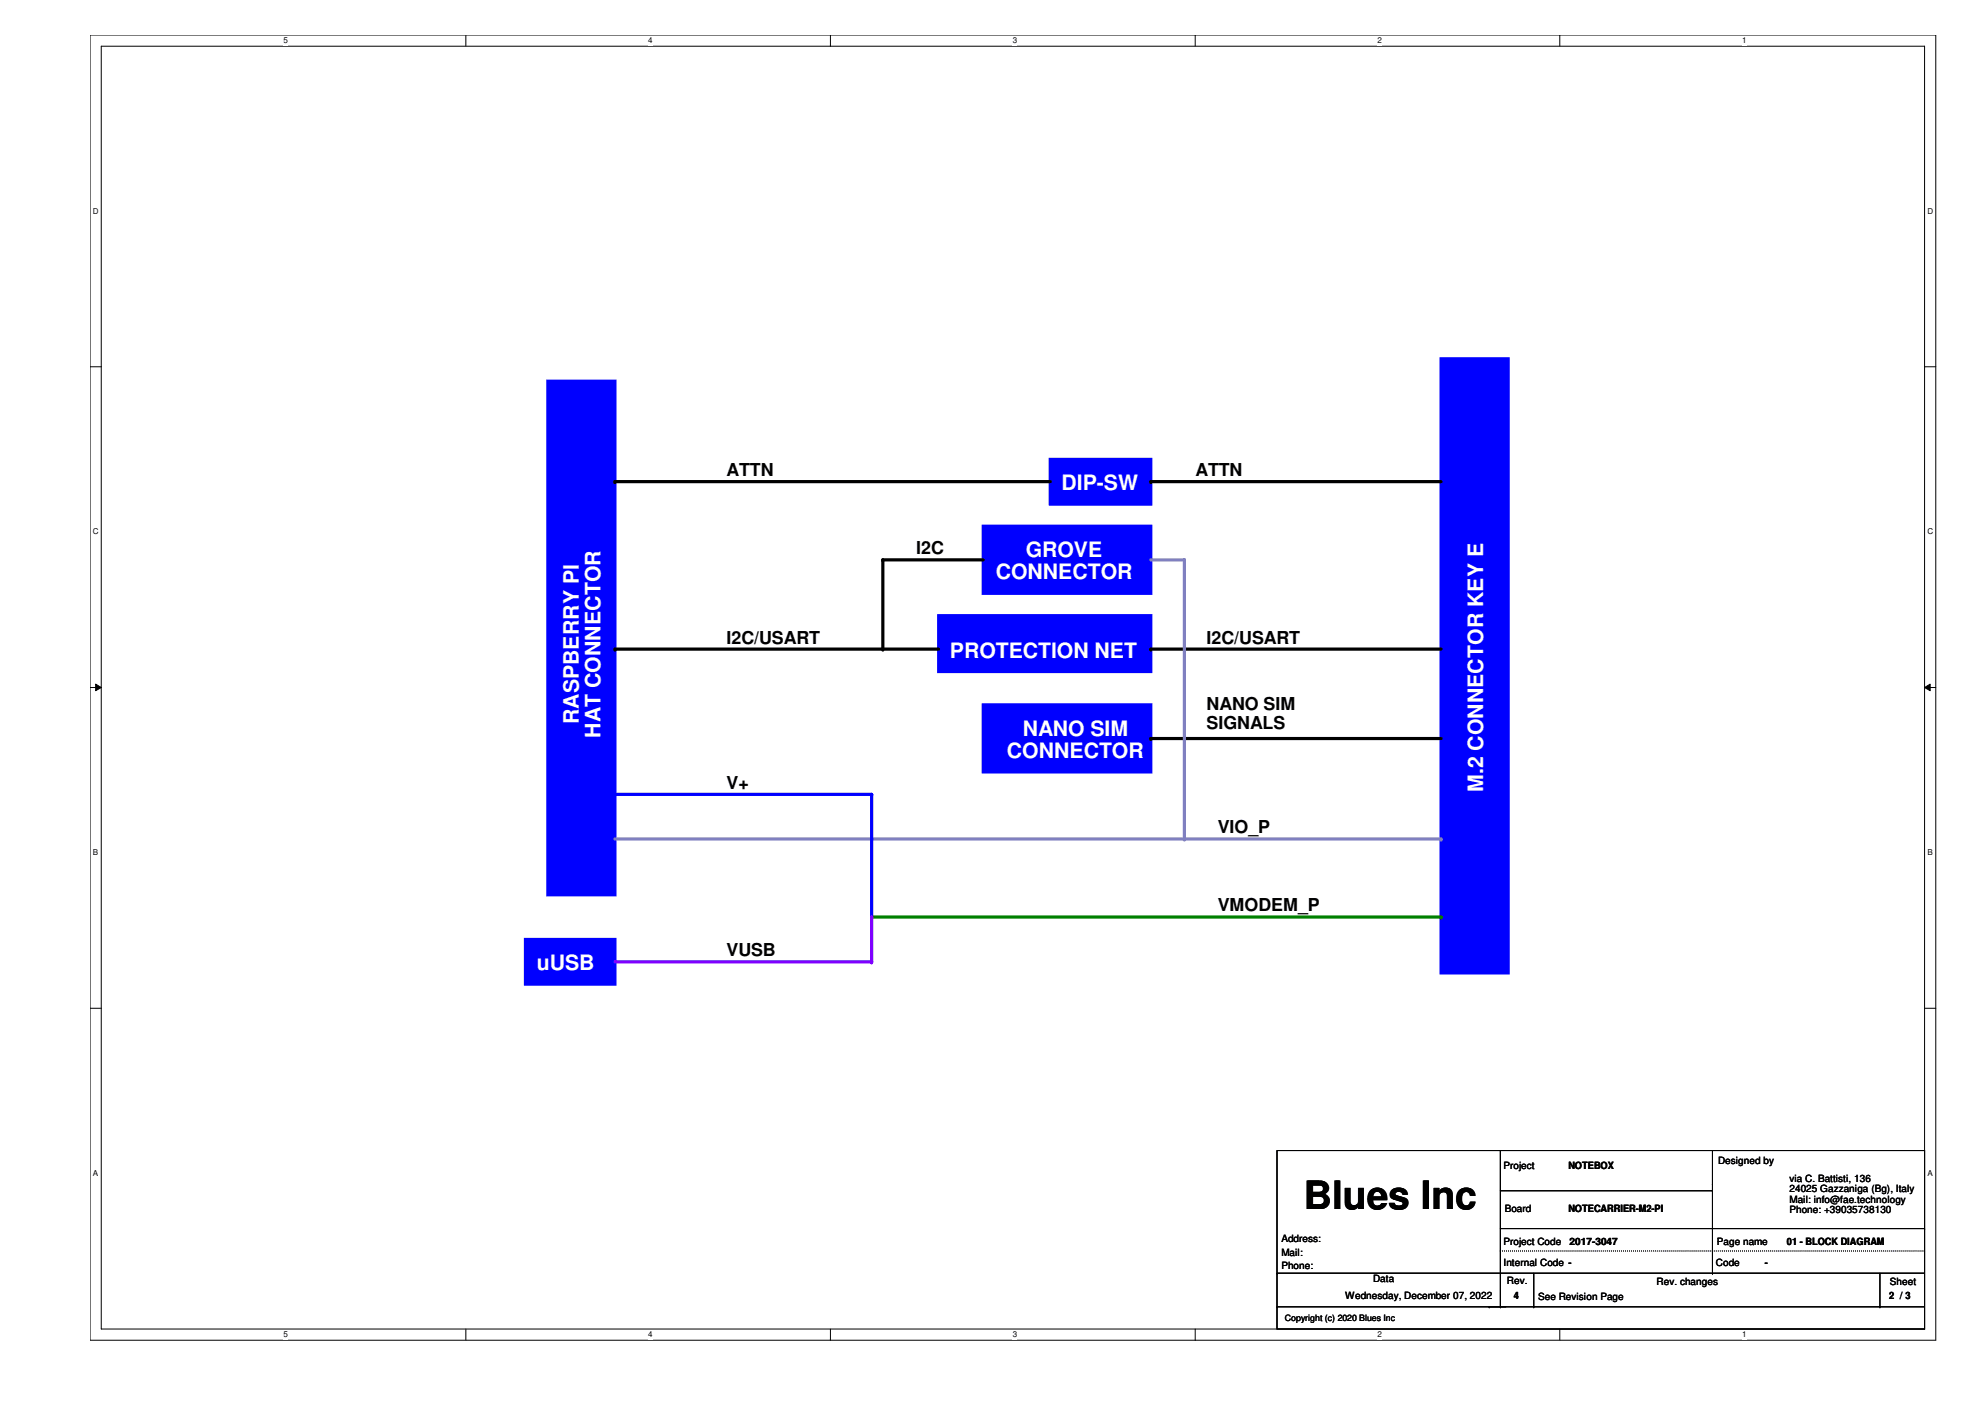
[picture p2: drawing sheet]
<svg xmlns="http://www.w3.org/2000/svg" width="420mm" height="297mm" viewBox="0 0 420 297" stroke-linecap="round" stroke-linejoin="round" font-family="sans-serif">
<path d="M19.1 7.4h390.4v276.1h-390.4zM21.4 9.8h385.8v271.4h-385.8z" fill="none" stroke="#000" stroke-width=".21"/>
<g fill="#fff">
<path d="M60 7.7h.9v1.9h-.9z"/>
<path d="M60 281.4h.9v1.9h-.9z"/>
</g>
<path d="M98.6 7.4v2.4M98.6 281.2v2.3" fill="none" stroke="#000" stroke-width=".21"/>
<g fill="#fff">
<path d="M137.1 7.7h.9v1.9h-.9z"/>
<path d="M137.1 281.4h.9v1.9h-.9z"/>
</g>
<path d="M175.7 7.4v2.4M175.7 281.2v2.3" fill="none" stroke="#000" stroke-width=".21"/>
<g fill="#fff">
<path d="M214.2 7.7h1v1.9h-1z"/>
<path d="M214.2 281.4h1v1.9h-1z"/>
</g>
<path d="M252.9 7.4v2.4M252.9 281.2v2.3" fill="none" stroke="#000" stroke-width=".21"/>
<g fill="#fff">
<path d="M291.4 7.7h1v1.9h-1z"/>
<path d="M291.4 281.4h1v1.9h-1z"/>
</g>
<path d="M330 7.4v2.4M330 281.2v2.3" fill="none" stroke="#000" stroke-width=".21"/>
<g fill="#fff">
<path d="M368.6 7.7h.9v1.9h-.9z"/>
<path d="M368.6 281.4h.9v1.9h-.9z"/>
<path d="M19.6 43.7h1.3v1.9h-1.3z"/>
<path d="M407.8 43.7h1.2v1.9h-1.2z"/>
<path d="M19.6 111.5h1.3v1.9h-1.3z"/>
<path d="M407.8 111.5h1.2v1.9h-1.2z"/>
</g>
<path d="M19.1 77.6h2.3M407.2 77.6h2.3" fill="none" stroke="#000" stroke-width=".21"/>
<g fill="#fff">
<path d="M19.6 179.4h1.2v1.9h-1.2z"/>
<path d="M407.8 179.4h1.1v1.9h-1.1z"/>
</g>
<path d="M19.1 145.5h2.3M20.2 144.7l1.2 .8-1.2 .6zM407.2 145.5l1.1-.8v1.4zM407.2 145.5h2.3" fill="none" stroke="#000" stroke-width=".21"/>
<path d="M20.2 144.7l1.2 .8-1.2 .6zM407.2 145.5l1.1-.8v1.4z" fill="#000"/>
<g fill="#fff">
<path d="M19.6 247.2h1.2v1.9h-1.2z"/>
<path d="M407.8 247.2h1.1v1.9h-1.1z"/>
</g>
<path d="M19.1 213.3h2.3M407.2 213.3h2.3" fill="none" stroke="#000" stroke-width=".21"/>
<path d="M304.9 75.9h14.2v129.9h-14.2z" fill-rule="evenodd" fill="#00f"/>
<path d="M304.9 75.9h14.2v129.9h-14.2z" fill="none" stroke="#00f" stroke-width=".68"/>
<path d="M198.6 130.3h44.9v11.8h-44.9z" fill-rule="evenodd" fill="#00f"/>
<path d="M198.6 130.3h44.9v11.8h-44.9z" fill="none" stroke="#00f" stroke-width=".68"/>
<path d="M111.2 198.8h18.9v9.4h-18.9z" fill-rule="evenodd" fill="#00f"/>
<path d="M130.1 168.1h54.3M111.2 198.8h18.9v9.4h-18.9z" fill="none" stroke="#00f" stroke-width=".68"/>
<circle cx="130.1" cy="168.1" r=".34" fill="#00f"/>
<path d="M130.1 203.5h54.3" fill="none" stroke="#8000ff" stroke-width=".68"/>
<circle cx="184.4" cy="203.5" r=".34" fill="#8000ff"/>
<path d="M184.4 194h120.5" fill="none" stroke="#008000" stroke-width=".68"/>
<circle cx="304.9" cy="194" r=".34" fill="#008000"/>
<path d="M208 149.1h35.5v14.2h-35.5z" fill-rule="evenodd" fill="#00f"/>
<path d="M208 149.1h35.5v14.2h-35.5z" fill="none" stroke="#00f" stroke-width=".68"/>
<path d="M243.5 156.3h61.4" fill="none" stroke="#000" stroke-width=".68"/>
<circle cx="243.5" cy="156.3" r=".34" fill="#000"/>
<path d="M115.9 80.6h14.2v108.7h-14.2z" fill-rule="evenodd" fill="#00f"/>
<path d="M115.9 80.6h14.2v108.7h-14.2z" fill="none" stroke="#00f" stroke-width=".68"/>
<path d="M130.1 177.5h174.8" fill="none" stroke="#8080c0" stroke-width=".68"/>
<circle cx="304.9" cy="177.5" r=".34" fill="#8080c0"/>
<path d="M184.4 168.1v25.9" fill="none" stroke="#00f" stroke-width=".68"/>
<circle cx="184.4" cy="168.1" r=".34" fill="#00f"/>
<path d="M130.1 137.3h68.5M243.5 137.3h61.4" fill="none" stroke="#000" stroke-width=".68"/>
<g fill="#000">
<circle cx="130.1" cy="137.3" r=".34"/>
<circle cx="243.5" cy="137.3" r=".34"/>
</g>
<path d="M184.4 194v9.5" fill="none" stroke="#8000ff" stroke-width=".68"/>
<circle cx="184.4" cy="194" r=".34" fill="#8000ff"/>
<path d="M208 111.3h35.5v14.2h-35.5z" fill-rule="evenodd" fill="#00f"/>
<path d="M208 111.3h35.5v14.2h-35.5z" fill="none" stroke="#00f" stroke-width=".68"/>
<path d="M222.2 97.2h21.3v9.4h-21.3z" fill-rule="evenodd" fill="#00f"/>
<path d="M222.2 97.2h21.3v9.4h-21.3z" fill="none" stroke="#00f" stroke-width=".68"/>
<path d="M130.1 101.9h92.1M208 118.4h-21.2v18.9M243.5 101.9h61.4" fill="none" stroke="#000" stroke-width=".68"/>
<g fill="#000">
<circle cx="130.1" cy="101.9" r=".34"/>
<circle cx="186.8" cy="118.4" r=".34"/>
<circle cx="243.5" cy="101.9" r=".34"/>
<circle cx="186.8" cy="137.3" r=".34"/>
</g>
<path d="M250.6 118.4v59.1" fill="none" stroke="#8080c0" stroke-width=".68"/>
<circle cx="250.6" cy="177.5" r=".34" fill="#8080c0"/>
<path d="M243.5 118.4h7.1" fill="none" stroke="#8080c0" stroke-width=".68"/>
<circle cx="250.6" cy="118.4" r=".34" fill="#8080c0"/>
<g fill="none" stroke="#000" stroke-width=".21">
<path d="M270.2 243.4h137v37.8h-137zM317.4 243.4v33.1M317.4 259.9h89.8M317.4 251.9h44.9M362.3 250.5h.1M362.3 251.9h.1M362.3 243.4v26M407.2 259.9h.1M270.2 276.5h.1M270.2 269.4h.1M270.2 276.5h137M270.2 269.4h137"/>
<path d="M315 276.5h.1M317.4 276.5h.1M324.5 276.5h.1M324.5 269.4v7.1M362.3 269.4h.1M397.7 276.5h.1M397.7 269.4v7.1"/>
</g>
<path d="M317.4 264.7h89.8M407.2 264.7h.1" fill="none" stroke="#000" stroke-width=".21" stroke-dasharray="0 .4"/>
<text font-size="8.3" x="275.8" y="255.7">Blues Inc</text>
<g font-size="4.5" fill="#fff">
<text x="224.6" y="103.7">DIP-SW</text>
<text x="217" y="117.9">GROVE</text>
<text x="210.7" y="122.5">CONNECTOR</text>
<text x="201" y="139.1">PROTECTION NET</text>
<text x="122.4" y="153.2" transform="rotate(-90 122.4 153.2)">RASPBERRY PI</text>
<text x="216.4" y="155.7">NANO SIM</text>
<text x="127" y="156.1" transform="rotate(-90 127 156.1)">HAT CONNECTOR</text>
<text x="213" y="160.3">CONNECTOR</text>
<text x="313.8" y="167.6" transform="rotate(-90 313.8 167.6)">M.2 CONNECTOR KEY E</text>
<text x="113.5" y="205.3">uUSB</text>
</g>
<g font-size="3.8">
<text x="153.7" y="100.7">ATTN</text>
<text x="252.9" y="100.7">ATTN</text>
<text x="193.8" y="117.2">I2C</text>
<text x="153.7" y="136.1">I2C/USART</text>
<text x="255.3" y="136.1">I2C/USART</text>
<text x="255.3" y="150.3">NANO SIM</text>
<text x="255.3" y="154.2">SIGNALS</text>
<text x="153.7" y="166.8">V+</text>
<text x="257.6" y="176.3">VIO_P</text>
<text x="257.6" y="192.8">VMODEM_P</text>
<text x="153.7" y="202.3">VUSB</text>
</g>
<g font-size="2.1">
<text x="318.1" y="247.2">Project</text>
<text x="331.8" y="247.3">NOTEBOX</text>
<text x="363.5" y="246.3">Designed by</text>
<text x="378.6" y="250.1">via C. Battisti, 136</text>
<text x="318.3" y="256.5">Board</text>
<text x="331.8" y="256.5">NOTECARRIER-M2-PI</text>
<text x="378.6" y="252.3">24025 Gazzaniga (Bg), Italy</text>
<text x="378.6" y="254.5">Mail: info@fae.technology</text>
<text x="378.6" y="256.7">Phone: +39035738130</text>
<text x="271.1" y="262.8">Address:</text>
<text x="318.1" y="263.3">Project Code</text>
<text x="332.1" y="263.4">2017-3047</text>
<text x="363.2" y="263.3">Page name</text>
<text x="378" y="263.4">01 - BLOCK DIAGRAM</text>
<text x="271.1" y="265.7">Mail:</text>
<text x="271.1" y="268.5">Phone:</text>
<text x="318.1" y="267.8">Internal Code ---</text>
<text x="318.1" y="267.8">Internal Code</text>
<text x="363" y="267.8">Code</text>
<text x="373.4" y="267.8">-</text>
<text x="284.6" y="274.9">Wednesday, December 07, 2022</text>
<text x="290.5" y="271.3">Data</text>
<text x="318.8" y="271.6">Rev.</text>
<text x="320.3" y="274.9">4</text>
<text x="325.4" y="275.1">See Revision Page</text>
<text x="350.5" y="271.8">Rev. changes</text>
<text x="399.7" y="274.9">2 /// 3</text>
<text x="399.7" y="274.9">2</text>
<text x="399.8" y="271.8">Sheet</text>
<text x="403.1" y="274.9">3</text>
</g>
<text font-size="1.9" x="271.8" y="279.6">Copyright (c) 2020 Blues Inc</text>
<g font-size="1.7">
<text x="60" y="9.2">5</text>
<text x="137.1" y="9.2">4</text>
<text x="214.2" y="9.2">3</text>
<text x="291.4" y="9.2">2</text>
<text x="368.6" y="9.2">1</text>
<text x="19.6" y="45.2">D</text>
<text x="407.8" y="45.2">D</text>
<text x="19.6" y="113">C</text>
<text x="407.8" y="113">C</text>
<text x="19.6" y="180.9">B</text>
<text x="407.8" y="180.9">B</text>
<text x="19.6" y="248.8">A</text>
<text x="407.8" y="248.8">A</text>
<text x="60" y="283">5</text>
<text x="137.1" y="283">4</text>
<text x="214.2" y="283">3</text>
<text x="291.4" y="283">2</text>
<text x="368.6" y="283">1</text>
</g>
</svg>
